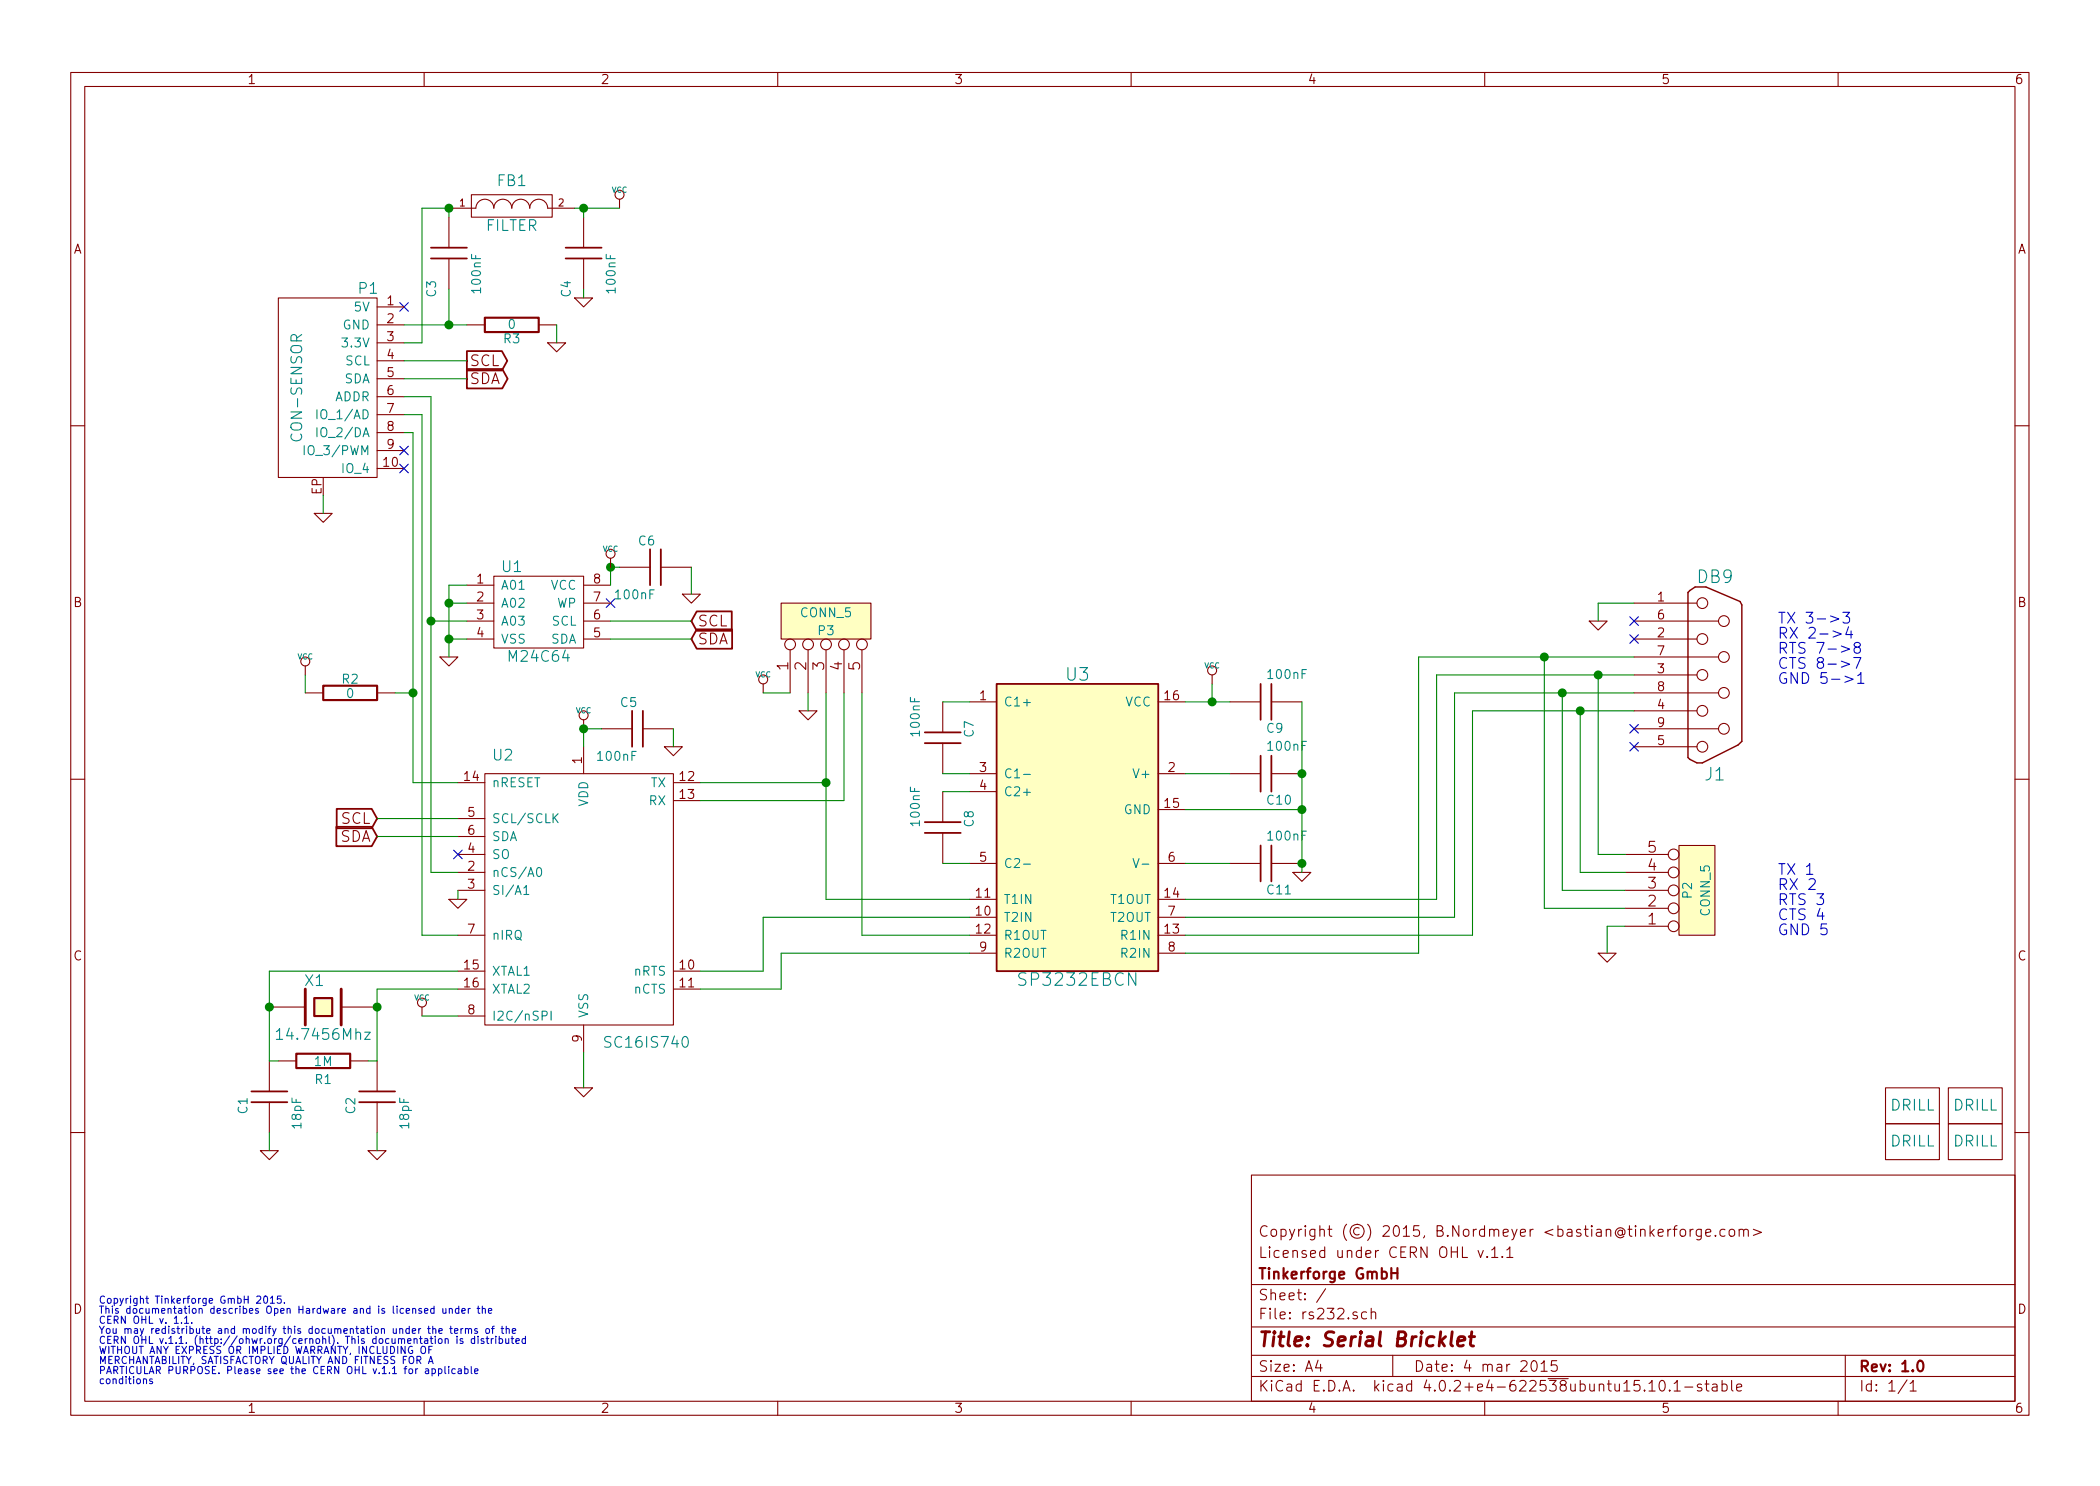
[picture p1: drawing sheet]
EESchema Schematic File Version 2
LIBS:tinkerforge
LIBS:power
LIBS:device
LIBS:transistors
LIBS:conn
LIBS:linear
LIBS:regul
LIBS:74xx
LIBS:cmos4000
LIBS:adc-dac
LIBS:memory
LIBS:xilinx
LIBS:microcontrollers
LIBS:dsp
LIBS:microchip
LIBS:analog_switches
LIBS:motorola
LIBS:texas
LIBS:intel
LIBS:audio
LIBS:interface
LIBS:digital-audio
LIBS:philips
LIBS:display
LIBS:cypress
LIBS:siliconi
LIBS:opto
LIBS:atmel
LIBS:contrib
LIBS:valves
LIBS:rs232-cache
EELAYER 25 0
EELAYER END
$Descr A4 11693 8268
encoding utf-8
Sheet 1 1
Title "Serial Bricklet"
Date "4 mar 2015"
Rev "1.0"
Comp "Tinkerforge GmbH"
Comment1 "Licensed under CERN OHL v.1.1"
Comment2 "Copyright (©) 2015, B.Nordmeyer <bastian@tinkerforge.com>"
Comment3 ""
Comment4 ""
$EndDescr
$Comp
L SC16IS740 U2
U 1 1
P 3250 5050
F 0 "U2" H 2800 5900 60  0000 C CNN
F 1 "SC16IS740" H 3600 4300 60  0000 C CNN
F 2 "TSSOP16" H 3250 5050 60  0001 C CNN
F 3 "" H 3250 5050 60  0001 C CNN
	1    3250 5050
	1    0    0    -1  
$EndComp
$Comp
L VCC #PWR01
U 1 1
P 1700 3750
F 0 "#PWR01" H 1700 3850 30  0001 C CNN
F 1 "VCC" H 1700 3850 30  0000 C CNN
F 2 "" H 1700 3750 60  0001 C CNN
F 3 "" H 1700 3750 60  0001 C CNN
	1    1700 3750
	1    0    0    -1  
$EndComp
$Comp
L R R2
U 1 1
P 1950 3850
F 0 "R2" V 2030 3850 50  0000 C CNN
F 1 "0" V 1950 3850 50  0000 C CNN
F 2 "0603" H 1950 3850 60  0001 C CNN
F 3 "" H 1950 3850 60  0001 C CNN
	1    1950 3850
	0    -1   -1   0   
$EndComp
$Comp
L GND #PWR02
U 1 1
P 2550 5000
F 0 "#PWR02" H 2550 5000 30  0001 C CNN
F 1 "GND" H 2550 4930 30  0001 C CNN
F 2 "" H 2550 5000 60  0001 C CNN
F 3 "" H 2550 5000 60  0001 C CNN
	1    2550 5000
	1    0    0    -1  
$EndComp
$Comp
L GND #PWR03
U 1 1
P 1500 6400
F 0 "#PWR03" H 1500 6400 30  0001 C CNN
F 1 "GND" H 1500 6330 30  0001 C CNN
F 2 "" H 1500 6400 60  0001 C CNN
F 3 "" H 1500 6400 60  0001 C CNN
	1    1500 6400
	1    0    0    -1  
$EndComp
$Comp
L GND #PWR04
U 1 1
P 2100 6400
F 0 "#PWR04" H 2100 6400 30  0001 C CNN
F 1 "GND" H 2100 6330 30  0001 C CNN
F 2 "" H 2100 6400 60  0001 C CNN
F 3 "" H 2100 6400 60  0001 C CNN
	1    2100 6400
	1    0    0    -1  
$EndComp
$Comp
L C C2
U 1 1
P 2100 6100
F 0 "C2" V 2250 6100 50  0000 L CNN
F 1 "18pF" V 1950 6100 50  0000 L CNN
F 2 "0603" H 2100 6100 60  0001 C CNN
F 3 "" H 2100 6100 60  0001 C CNN
	1    2100 6100
	-1   0    0    1   
$EndComp
$Comp
L C C1
U 1 1
P 1500 6100
F 0 "C1" V 1650 6100 50  0000 L CNN
F 1 "18pF" V 1350 6100 50  0000 L CNN
F 2 "0603" H 1500 6100 60  0001 C CNN
F 3 "" H 1500 6100 60  0001 C CNN
	1    1500 6100
	-1   0    0    1   
$EndComp
$Comp
L R R1
U 1 1
P 1800 5900
F 0 "R1" V 1700 5900 50  0000 C CNN
F 1 "1M" V 1800 5900 50  0000 C CNN
F 2 "0603" H 1800 5900 60  0001 C CNN
F 3 "" H 1800 5900 60  0001 C CNN
	1    1800 5900
	0    -1   -1   0   
$EndComp
$Comp
L CRYSTAL X1
U 1 1
P 1800 5600
F 0 "X1" H 1850 5450 60  0000 C CNN
F 1 "14.7456Mhz" H 1800 5750 60  0000 C CNN
F 2 "HC49_US" H 1800 5600 60  0001 C CNN
F 3 "" H 1800 5600 60  0001 C CNN
	1    1800 5600
	-1   0    0    1   
$EndComp
$Comp
L GND #PWR05
U 1 1
P 3750 4150
F 0 "#PWR05" H 3750 4150 30  0001 C CNN
F 1 "GND" H 3750 4080 30  0001 C CNN
F 2 "" H 3750 4150 60  0001 C CNN
F 3 "" H 3750 4150 60  0001 C CNN
	1    3750 4150
	1    0    0    -1  
$EndComp
$Comp
L VCC #PWR06
U 1 1
P 2350 5650
F 0 "#PWR06" H 2350 5750 30  0001 C CNN
F 1 "VCC" H 2350 5750 30  0000 C CNN
F 2 "" H 2350 5650 60  0001 C CNN
F 3 "" H 2350 5650 60  0001 C CNN
	1    2350 5650
	1    0    0    -1  
$EndComp
$Comp
L GND #PWR07
U 1 1
P 3250 6050
F 0 "#PWR07" H 3250 6050 30  0001 C CNN
F 1 "GND" H 3250 5980 30  0001 C CNN
F 2 "" H 3250 6050 60  0001 C CNN
F 3 "" H 3250 6050 60  0001 C CNN
	1    3250 6050
	1    0    0    -1  
$EndComp
$Comp
L C C5
U 1 1
P 3550 4050
F 0 "C5" V 3700 4050 50  0000 L CNN
F 1 "100nF" V 3400 4050 50  0000 L CNN
F 2 "0603" H 3550 4050 60  0001 C CNN
F 3 "" H 3550 4050 60  0001 C CNN
	1    3550 4050
	0    -1   -1   0   
$EndComp
$Comp
L VCC #PWR08
U 1 1
P 3250 4050
F 0 "#PWR08" H 3250 4150 30  0001 C CNN
F 1 "VCC" H 3250 4150 30  0000 C CNN
F 2 "" H 3250 4050 60  0001 C CNN
F 3 "" H 3250 4050 60  0001 C CNN
	1    3250 4050
	1    0    0    -1  
$EndComp
Text GLabel 2100 4650 0    60   Input ~ 0
SDA
Text GLabel 2100 4550 0    60   Input ~ 0
SCL
Text Notes 550  7700 0    40   ~ 0
Copyright Tinkerforge GmbH 2015.\nThis documentation describes Open Hardware and is licensed under the\nCERN OHL v. 1.1.\nYou may redistribute and modify this documentation under the terms of the\nCERN OHL v.1.1. (http://ohwr.org/cernohl). This documentation is distributed\nWITHOUT ANY EXPRESS OR IMPLIED WARRANTY, INCLUDING OF\nMERCHANTABILITY, SATISFACTORY QUALITY AND FITNESS FOR A\nPARTICULAR PURPOSE. Please see the CERN OHL v.1.1 for applicable\nconditions\n
NoConn ~ 2250 1700
$Comp
L GND #PWR09
U 1 1
P 3850 3300
F 0 "#PWR09" H 3850 3300 30  0001 C CNN
F 1 "GND" H 3850 3230 30  0001 C CNN
F 2 "" H 3850 3300 60  0001 C CNN
F 3 "" H 3850 3300 60  0001 C CNN
	1    3850 3300
	1    0    0    -1  
$EndComp
NoConn ~ 3400 3350
$Comp
L DRILL U4
U 1 1
P 10650 6150
F 0 "U4" H 10700 6200 60  0001 C CNN
F 1 "DRILL" H 10650 6150 60  0000 C CNN
F 2 "DRILL_NP" H 10650 6150 60  0001 C CNN
F 3 "" H 10650 6150 60  0001 C CNN
	1    10650 6150
	1    0    0    -1  
$EndComp
$Comp
L DRILL U5
U 1 1
P 10650 6350
F 0 "U5" H 10700 6400 60  0001 C CNN
F 1 "DRILL" H 10650 6350 60  0000 C CNN
F 2 "DRILL_NP" H 10650 6350 60  0001 C CNN
F 3 "" H 10650 6350 60  0001 C CNN
	1    10650 6350
	1    0    0    -1  
$EndComp
$Comp
L DRILL U7
U 1 1
P 11000 6350
F 0 "U7" H 11050 6400 60  0001 C CNN
F 1 "DRILL" H 11000 6350 60  0000 C CNN
F 2 "DRILL_NP" H 11000 6350 60  0001 C CNN
F 3 "" H 11000 6350 60  0001 C CNN
	1    11000 6350
	1    0    0    -1  
$EndComp
$Comp
L DRILL U6
U 1 1
P 11000 6150
F 0 "U6" H 11050 6200 60  0001 C CNN
F 1 "DRILL" H 11000 6150 60  0000 C CNN
F 2 "DRILL_NP" H 11000 6150 60  0001 C CNN
F 3 "" H 11000 6150 60  0001 C CNN
	1    11000 6150
	1    0    0    -1  
$EndComp
$Comp
L C C6
U 1 1
P 3650 3150
F 0 "C6" V 3800 3150 50  0000 L CNN
F 1 "100nF" V 3500 3150 50  0000 L CNN
F 2 "0603" H 3650 3150 60  0001 C CNN
F 3 "" H 3650 3150 60  0001 C CNN
	1    3650 3150
	0    -1   -1   0   
$EndComp
Text GLabel 3850 3550 2    60   Input ~ 0
SDA
Text GLabel 3850 3450 2    60   Input ~ 0
SCL
Text GLabel 2600 2100 2    60   Output ~ 0
SDA
Text GLabel 2600 2000 2    60   Output ~ 0
SCL
$Comp
L VCC #PWR010
U 1 1
P 4250 3850
F 0 "#PWR010" H 4250 3950 30  0001 C CNN
F 1 "VCC" H 4250 3950 30  0000 C CNN
F 2 "" H 4250 3850 60  0001 C CNN
F 3 "" H 4250 3850 60  0001 C CNN
	1    4250 3850
	1    0    0    -1  
$EndComp
$Comp
L GND #PWR011
U 1 1
P 2500 3650
F 0 "#PWR011" H 2500 3650 30  0001 C CNN
F 1 "GND" H 2500 3580 30  0001 C CNN
F 2 "" H 2500 3650 60  0001 C CNN
F 3 "" H 2500 3650 60  0001 C CNN
	1    2500 3650
	1    0    0    -1  
$EndComp
$Comp
L CAT24C U1
U 1 1
P 3000 3650
F 0 "U1" H 2850 4150 60  0000 C CNN
F 1 "M24C64" H 3000 3650 60  0000 C CNN
F 2 "SOIC8" H 3000 3650 60  0001 C CNN
F 3 "" H 3000 3650 60  0001 C CNN
	1    3000 3650
	1    0    0    -1  
$EndComp
$Comp
L VCC #PWR012
U 1 1
P 3450 1150
F 0 "#PWR012" H 3450 1250 30  0001 C CNN
F 1 "VCC" H 3450 1250 30  0000 C CNN
F 2 "" H 3450 1150 60  0001 C CNN
F 3 "" H 3450 1150 60  0001 C CNN
	1    3450 1150
	1    0    0    -1  
$EndComp
$Comp
L GND #PWR013
U 1 1
P 3100 1900
F 0 "#PWR013" H 3100 1900 30  0001 C CNN
F 1 "GND" H 3100 1830 30  0001 C CNN
F 2 "" H 3100 1900 60  0001 C CNN
F 3 "" H 3100 1900 60  0001 C CNN
	1    3100 1900
	1    0    0    -1  
$EndComp
$Comp
L GND #PWR014
U 1 1
P 1800 2850
F 0 "#PWR014" H 1800 2850 30  0001 C CNN
F 1 "GND" H 1800 2780 30  0001 C CNN
F 2 "" H 1800 2850 60  0001 C CNN
F 3 "" H 1800 2850 60  0001 C CNN
	1    1800 2850
	1    0    0    -1  
$EndComp
$Comp
L CON-SENSOR P1
U 1 1
P 1800 2150
F 0 "P1" H 1550 2700 60  0000 C CNN
F 1 "CON-SENSOR" V 1950 2150 60  0000 C CNN
F 2 "CON-SENSOR" H 1800 2150 60  0001 C CNN
F 3 "" H 1800 2150 60  0001 C CNN
	1    1800 2150
	-1   0    0    -1  
$EndComp
$Comp
L MAX232 U3
U 1 1
P 6000 4600
F 0 "U3" H 6000 5450 70  0000 C CNN
F 1 "SP3232EBCN" H 6000 3750 70  0000 C CNN
F 2 "SOIC16" H 6000 4600 60  0001 C CNN
F 3 "" H 6000 4600 60  0000 C CNN
	1    6000 4600
	1    0    0    -1  
$EndComp
$Comp
L C C7
U 1 1
P 5250 4100
F 0 "C7" V 5400 4100 50  0000 L CNN
F 1 "100nF" V 5100 4100 50  0000 L CNN
F 2 "0603" H 5250 4100 60  0001 C CNN
F 3 "" H 5250 4100 60  0001 C CNN
	1    5250 4100
	1    0    0    -1  
$EndComp
$Comp
L C C8
U 1 1
P 5250 4600
F 0 "C8" V 5400 4600 50  0000 L CNN
F 1 "100nF" V 5100 4600 50  0000 L CNN
F 2 "0603" H 5250 4600 60  0001 C CNN
F 3 "" H 5250 4600 60  0001 C CNN
	1    5250 4600
	1    0    0    -1  
$EndComp
$Comp
L C C10
U 1 1
P 7050 4300
F 0 "C10" V 7200 4300 50  0000 L CNN
F 1 "100nF" V 6900 4300 50  0000 L CNN
F 2 "0603" H 7050 4300 60  0001 C CNN
F 3 "" H 7050 4300 60  0001 C CNN
	1    7050 4300
	0    1    1    0   
$EndComp
$Comp
L C C11
U 1 1
P 7050 4800
F 0 "C11" V 7200 4800 50  0000 L CNN
F 1 "100nF" V 6900 4800 50  0000 L CNN
F 2 "0603" H 7050 4800 60  0001 C CNN
F 3 "" H 7050 4800 60  0001 C CNN
	1    7050 4800
	0    1    1    0   
$EndComp
$Comp
L C C9
U 1 1
P 7050 3900
F 0 "C9" V 7200 3900 50  0000 L CNN
F 1 "100nF" V 6900 3900 50  0000 L CNN
F 2 "0603" H 7050 3900 60  0001 C CNN
F 3 "" H 7050 3900 60  0001 C CNN
	1    7050 3900
	0    1    1    0   
$EndComp
$Comp
L GND #PWR015
U 1 1
P 7250 4850
F 0 "#PWR015" H 7250 4850 30  0001 C CNN
F 1 "GND" H 7250 4780 30  0001 C CNN
F 2 "" H 7250 4850 60  0001 C CNN
F 3 "" H 7250 4850 60  0001 C CNN
	1    7250 4850
	1    0    0    -1  
$EndComp
$Comp
L VCC #PWR016
U 1 1
P 6750 3800
F 0 "#PWR016" H 6750 3900 30  0001 C CNN
F 1 "VCC" H 6750 3900 30  0000 C CNN
F 2 "" H 6750 3800 60  0001 C CNN
F 3 "" H 6750 3800 60  0001 C CNN
	1    6750 3800
	1    0    0    -1  
$EndComp
$Comp
L CONN_5 P2
U 1 1
P 9450 4950
F 0 "P2" V 9400 4950 50  0000 C CNN
F 1 "CONN_5" V 9500 4950 50  0000 C CNN
F 2 "AKL_5_5" H 9450 4950 60  0001 C CNN
F 3 "" H 9450 4950 60  0000 C CNN
	1    9450 4950
	1    0    0    1   
$EndComp
$Comp
L DB9 J1
U 1 1
P 9550 3750
F 0 "J1" H 9550 4300 70  0000 C CNN
F 1 "DB9" H 9550 3200 70  0000 C CNN
F 2 "SUB09-EU" H 9550 3750 60  0001 C CNN
F 3 "" H 9550 3750 60  0000 C CNN
	1    9550 3750
	1    0    0    1   
$EndComp
Text Notes 9900 3800 0    60   ~ 0
TX 3->3\nRX 2->4\nRTS 7->8\nCTS 8->7\nGND 5->1
$Comp
L GND #PWR017
U 1 1
P 8900 3450
F 0 "#PWR017" H 8900 3450 30  0001 C CNN
F 1 "GND" H 8900 3380 30  0001 C CNN
F 2 "" H 8900 3450 60  0001 C CNN
F 3 "" H 8900 3450 60  0001 C CNN
	1    8900 3450
	1    0    0    -1  
$EndComp
$Comp
L GND #PWR018
U 1 1
P 8950 5300
F 0 "#PWR018" H 8950 5300 30  0001 C CNN
F 1 "GND" H 8950 5230 30  0001 C CNN
F 2 "" H 8950 5300 60  0001 C CNN
F 3 "" H 8950 5300 60  0001 C CNN
	1    8950 5300
	1    0    0    -1  
$EndComp
NoConn ~ 9100 4050
NoConn ~ 9100 4150
NoConn ~ 9100 3550
NoConn ~ 9100 3450
Text Notes 9900 5200 0    60   ~ 0
TX 1\nRX 2\nRTS 3\nCTS 4\nGND 5
$Comp
L FILTER FB1
U 1 1
P 2850 1150
F 0 "FB1" H 2850 1300 60  0000 C CNN
F 1 "FILTER" H 2850 1050 60  0000 C CNN
F 2 "0603" H 2850 1150 60  0001 C CNN
F 3 "" H 2850 1150 60  0000 C CNN
	1    2850 1150
	1    0    0    -1  
$EndComp
$Comp
L R R3
U 1 1
P 2850 1800
F 0 "R3" V 2930 1800 50  0000 C CNN
F 1 "0" V 2850 1800 50  0000 C CNN
F 2 "0603" H 2850 1800 60  0001 C CNN
F 3 "" H 2850 1800 60  0001 C CNN
	1    2850 1800
	0    1    1    0   
$EndComp
$Comp
L C C3
U 1 1
P 2500 1400
F 0 "C3" V 2600 1550 50  0000 L CNN
F 1 "100nF" V 2350 1400 50  0000 L CNN
F 2 "0603" H 2500 1400 60  0001 C CNN
F 3 "" H 2500 1400 60  0001 C CNN
	1    2500 1400
	-1   0    0    1   
$EndComp
$Comp
L C C4
U 1 1
P 3250 1400
F 0 "C4" V 3350 1550 50  0000 L CNN
F 1 "100nF" V 3100 1400 50  0000 L CNN
F 2 "0603" H 3250 1400 60  0001 C CNN
F 3 "" H 3250 1400 60  0001 C CNN
	1    3250 1400
	-1   0    0    1   
$EndComp
$Comp
L GND #PWR019
U 1 1
P 3250 1650
F 0 "#PWR019" H 3250 1650 30  0001 C CNN
F 1 "GND" H 3250 1580 30  0001 C CNN
F 2 "" H 3250 1650 60  0001 C CNN
F 3 "" H 3250 1650 60  0001 C CNN
	1    3250 1650
	1    0    0    -1  
$EndComp
NoConn ~ 2550 4750
$Comp
L CONN_5 P3
U 1 1
P 4600 3450
F 0 "P3" V 4550 3450 50  0000 C CNN
F 1 "CONN_5" V 4650 3450 50  0000 C CNN
F 2 "pin_array_5x1" H 4600 3450 60  0001 C CNN
F 3 "" H 4600 3450 60  0000 C CNN
	1    4600 3450
	0    -1   -1   0   
$EndComp
$Comp
L GND #PWR020
U 1 1
P 4500 3950
F 0 "#PWR020" H 4500 3950 30  0001 C CNN
F 1 "GND" H 4500 3880 30  0001 C CNN
F 2 "" H 4500 3950 60  0001 C CNN
F 3 "" H 4500 3950 60  0001 C CNN
	1    4500 3950
	1    0    0    -1  
$EndComp
Wire Wire Line
	1550 5900 1500 5900
Connection ~ 2100 5600
Wire Wire Line
	2100 5500 2100 5900
Wire Wire Line
	2100 6400 2100 6300
Wire Wire Line
	2100 5500 2550 5500
Wire Wire Line
	3350 4050 3250 4050
Wire Wire Line
	2350 5650 2550 5650
Wire Wire Line
	2100 4550 2550 4550
Wire Wire Line
	3400 3250 3400 3150
Wire Wire Line
	3400 3450 3850 3450
Wire Wire Line
	2250 2100 2600 2100
Connection ~ 2500 3550
Wire Wire Line
	2500 3350 2600 3350
Wire Wire Line
	2600 3450 2400 3450
Wire Wire Line
	2250 2200 2400 2200
Wire Wire Line
	1800 2850 1800 2750
Wire Wire Line
	2600 3550 2500 3550
Wire Wire Line
	2500 3650 2500 3250
Wire Wire Line
	2500 3250 2600 3250
Connection ~ 2500 3350
Wire Wire Line
	2250 2000 2600 2000
Wire Wire Line
	3400 3550 3850 3550
Wire Wire Line
	3850 3300 3850 3150
Wire Wire Line
	3400 3150 3450 3150
Connection ~ 3400 3150
Wire Wire Line
	2400 2200 2400 4850
Wire Wire Line
	2400 4850 2550 4850
Connection ~ 2400 3450
Wire Wire Line
	2550 4650 2100 4650
Wire Wire Line
	3250 5850 3250 6050
Wire Wire Line
	3250 4050 3250 4150
Wire Wire Line
	3750 4050 3750 4150
Wire Wire Line
	2550 5400 1500 5400
Wire Wire Line
	2100 5900 2050 5900
Wire Wire Line
	1500 5400 1500 5900
Connection ~ 1500 5600
Wire Wire Line
	1500 6300 1500 6400
Wire Wire Line
	2350 2300 2350 5200
Wire Wire Line
	1700 3850 1700 3750
Wire Wire Line
	2550 5000 2550 4950
Wire Wire Line
	5250 3900 5400 3900
Wire Wire Line
	5400 4300 5250 4300
Wire Wire Line
	5250 4400 5400 4400
Wire Wire Line
	5400 4800 5250 4800
Wire Wire Line
	6600 4500 7250 4500
Wire Wire Line
	7250 3900 7250 4850
Connection ~ 7250 4500
Connection ~ 7250 4300
Wire Wire Line
	6600 3900 6850 3900
Wire Wire Line
	6600 4300 6850 4300
Wire Wire Line
	6600 4800 6850 4800
Wire Wire Line
	6750 3800 6750 3900
Connection ~ 6750 3900
Connection ~ 7250 4800
Connection ~ 3250 4050
Wire Wire Line
	3900 4350 4600 4350
Wire Wire Line
	4600 3850 4600 5000
Wire Wire Line
	4600 5000 5400 5000
Wire Wire Line
	3900 4450 4700 4450
Wire Wire Line
	3900 5400 4250 5400
Wire Wire Line
	4250 5400 4250 5100
Wire Wire Line
	4250 5100 5400 5100
Wire Wire Line
	3900 5500 4350 5500
Wire Wire Line
	4350 5500 4350 5300
Wire Wire Line
	6600 5000 8000 5000
Wire Wire Line
	8000 5000 8000 3750
Wire Wire Line
	8000 3750 9100 3750
Wire Wire Line
	6600 5200 8200 5200
Wire Wire Line
	8200 5200 8200 3950
Wire Wire Line
	8200 3950 9100 3950
Wire Wire Line
	6600 5100 8100 5100
Wire Wire Line
	8100 5100 8100 3850
Wire Wire Line
	8100 3850 9100 3850
Wire Wire Line
	6600 5300 7900 5300
Wire Wire Line
	7900 5300 7900 3650
Wire Wire Line
	7900 3650 9100 3650
Wire Wire Line
	9100 3350 8900 3350
Wire Wire Line
	8900 3350 8900 3450
Wire Wire Line
	9050 5150 8950 5150
Wire Wire Line
	8950 5150 8950 5300
Wire Wire Line
	9050 4750 8900 4750
Wire Wire Line
	8900 4750 8900 3750
Connection ~ 8900 3750
Wire Wire Line
	9050 4850 8800 4850
Wire Wire Line
	8800 4850 8800 3950
Connection ~ 8800 3950
Wire Wire Line
	9050 4950 8700 4950
Wire Wire Line
	8700 4950 8700 3850
Connection ~ 8700 3850
Wire Wire Line
	9050 5050 8600 5050
Wire Wire Line
	8600 5050 8600 3650
Connection ~ 8600 3650
Wire Wire Line
	2250 1800 2600 1800
Wire Wire Line
	2350 1150 2500 1150
Wire Wire Line
	2250 1900 2350 1900
Wire Wire Line
	3100 1800 3100 1900
Wire Wire Line
	3200 1150 3450 1150
Wire Wire Line
	2350 1900 2350 1150
Wire Wire Line
	3250 1650 3250 1600
Wire Wire Line
	2500 1150 2500 1200
Wire Wire Line
	3250 1200 3250 1150
Connection ~ 3250 1150
Connection ~ 2500 1150
Wire Wire Line
	2350 5200 2550 5200
Wire Wire Line
	2550 4350 2300 4350
Wire Wire Line
	2300 4350 2300 2400
Wire Wire Line
	2300 2400 2250 2400
Wire Wire Line
	2200 3850 2300 3850
Connection ~ 2300 3850
Wire Wire Line
	2250 2300 2350 2300
Wire Wire Line
	2500 1800 2500 1600
Connection ~ 2500 1800
Wire Wire Line
	4500 3950 4500 3850
Wire Wire Line
	4400 3850 4250 3850
Wire Wire Line
	4350 5300 5400 5300
Connection ~ 4600 4350
Wire Wire Line
	4700 4450 4700 3850
Wire Wire Line
	4800 3850 4800 5200
Wire Wire Line
	4800 5200 5400 5200
$Comp
L VCC #PWR?
U 1 1
P 3400 3150
F 0 "#PWR?" H 3400 3250 30  0001 C CNN
F 1 "VCC" H 3400 3250 30  0000 C CNN
F 2 "" H 3400 3150 60  0001 C CNN
F 3 "" H 3400 3150 60  0001 C CNN
	1    3400 3150
	1    0    0    -1  
$EndComp
NoConn ~ 2250 2500
NoConn ~ 2250 2600
$EndSCHEMATC
